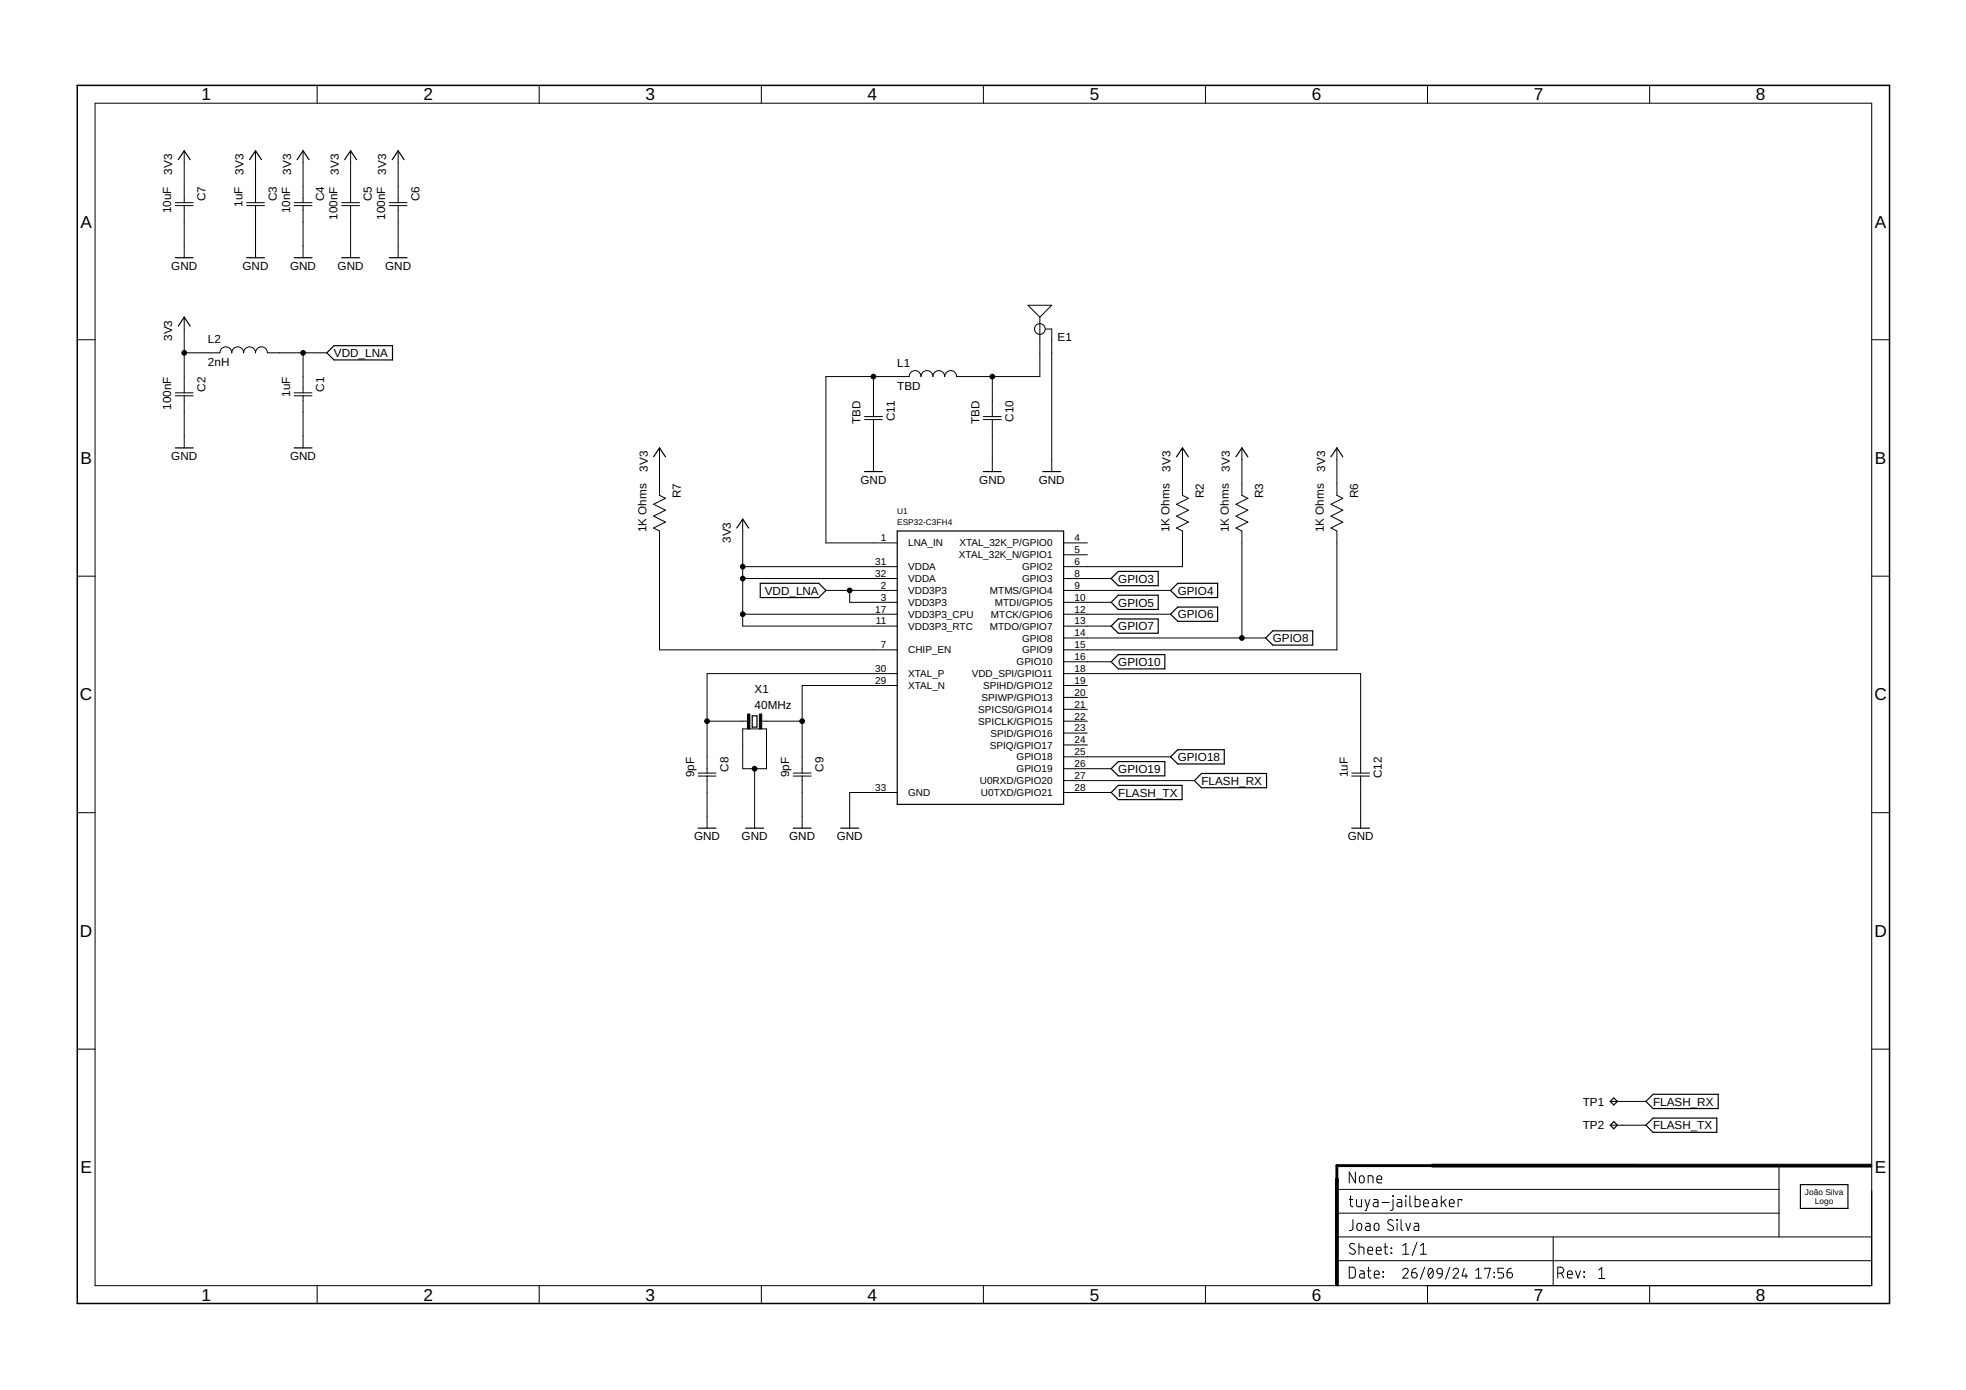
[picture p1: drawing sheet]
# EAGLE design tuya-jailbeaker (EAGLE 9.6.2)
CNAME: None; CREVISION: 1; DESIGNER: Joao Silva

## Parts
C1  1uF  CAPACITOR-0402  [CAP0402]
C2  100nF  CAPACITOR-0402  [CAP0402]
C3  1uF  CAPACITOR-0402  [CAP0402]
C4  10nF  CAPACITOR-0402  [CAP0402]
C5  100nF  CAPACITOR-0402  [CAP0402]
C6  100nF  CAPACITOR-0402  [CAP0402]
C7  10uF  CAPACITOR-0603  [CAP0603]
C8  9pF  CAPACITOR-0402  [CAP0402]
C9  9pF  CAPACITOR-0402  [CAP0402]
C10  TBD  CAPACITOR-0402  [CAP0402]
C11  TBD  CAPACITOR-0402  [CAP0402]
C12  1uF  CAPACITOR-0402  [CAP0402]
E1  2.4GHZ  [OLIMEX_ANT_ESP8266_ANT]
L1  TBD  INDUCTOR-0402  [IND0402]
L2  2nH  INDUCTOR-0402  [IND0402]
LOGO1  JS-5MM  [JS_5MM]
R2  1K Ohms  RESISTOR-0402  [RES0402]
R3  1K Ohms  RESISTOR-0402  [RES0402]
R6  1K Ohms  RESISTOR-0402  [RES0402]
R7  1K Ohms  RESISTOR-0402  [RES0402]
TP1  TESTPOINT-1.27MM  [PAD1.27MM]
TP2  TESTPOINT-1.27MM  [PAD1.27MM]
U1  ESP32-C3FH4  [QFN32]
X1  40MHz  CRYSTAL_4P-2520  [4-SMD-2520]

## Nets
3V3: C2.1(C1) C3.1(C1) C4.1(C1) C5.1(C1) C6.1(C1) C7.1(C1) L2.1 R2.2 R3.2 R6.2 R7.2 U1.11(VDD3P3_RTC) U1.17(VDD3P3_CPU) U1.31(VDDA) U1.32(VDDA)
ANT: C10.1(C1) E1.ANT(SIGNAL) L1.2
CEN: R7.1 U1.7(CHIP_EN)
FLASH_RX: TP1.TP U1.27(U0RXD/GPIO20)
FLASH_TX: TP2.TP U1.28(U0TXD/GPIO21)
GND: C1.2(C2) C2.2(C2) C3.2(C2) C4.2(C2) C5.2(C2) C6.2(C2) C7.2(C2) C8.2(C2) C9.2(C2) C10.2(C2) C11.2(C2) C12.2(C2) E1.GND U1.33(GND) X1.2(GND) X1.4(GND)
GPIO2: R2.1 U1.6(GPIO2)
GPIO3: U1.8(GPIO3)
GPIO4: U1.9(MTMS/GPIO4)
GPIO5: U1.10(MTDI/GPIO5)
GPIO6: U1.12(MTCK/GPIO6)
GPIO7: U1.13(MTDO/GPIO7)
GPIO8: R3.1 U1.14(GPIO8)
GPIO9: R6.1 U1.15(GPIO9)
GPIO10: U1.16(GPIO10)
GPIO18: U1.25(GPIO18)
GPIO19: U1.26(GPIO19)
LNA_IN: C11.1(C1) L1.1 U1.1(LNA_IN)
VDD_LNA: C1.1(C1) L2.2 U1.2(VDD3P3) U1.3(VDD3P3)
VDD_SPI: C12.1(C1) U1.18(VDD_SPI/GPIO11)
XTALN: C9.1(C1) U1.29(XTAL_N) X1.1
XTALP: C8.1(C1) U1.30(XTAL_P) X1.3
Unconnected: U1.4(XTAL_32K_P/GPIO0) U1.5(XTAL_32K_N/GPIO1) U1.19(SPIHD/GPIO12) U1.20(SPIWP/GPIO13) U1.21(SPICS0/GPIO14) U1.22(SPICLK/GPIO15) U1.23(SPID/GPIO16) U1.24(SPIQ/GPIO17)
